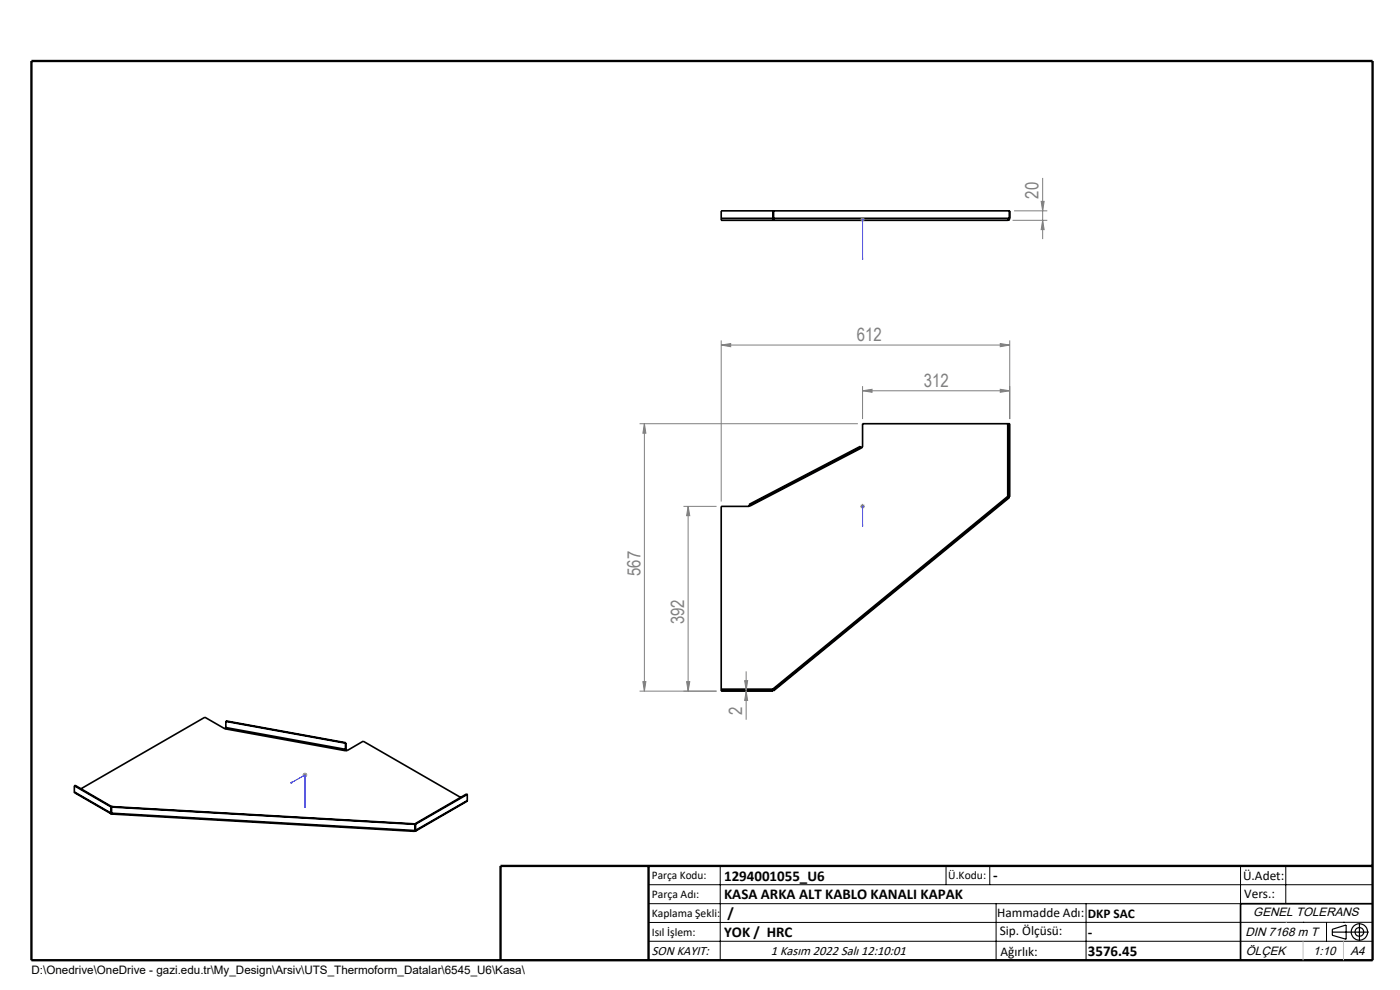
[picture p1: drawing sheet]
<svg xmlns="http://www.w3.org/2000/svg" width="297mm" height="210mm" viewBox="0 0 297 210" stroke-linecap="round" stroke-linejoin="round" font-family="sans-serif">
<g fill="none" stroke="#000" stroke-width=".35">
<path d="M153 46.3v.4h60.8M153 46.3v-1.6h61.2v1.6M153 46.3h61.2M164 46.3v.2M164 44.7h.1M164 44.7v1.6M164.1 44.7v1.8l-.2 .2 .1-.4M214.1 44.7v1.6l-.3 .4M214.2 46.3l-.1 .3-.3 .1M182.6 94.9l.1 .1M182.6 94.9l-.1-.2-23.6 12.3 .1 .2M182.6 94.9l-23.6 12.3"/>
<path d="M182.7 95l-23.6 12.3M213.8 89.9h.2M213.8 89.9h-30.8v4.8l-.3 .3M213.8 89.9v15.4M214 89.9h.2v15.5h-.2M214 89.9v15.5M159 107.2l.1 .1M159.1 107.3l-6.1 .1v38.8M213.8 105.3l.2 .1M213.8 105.3l-49.9 40.9M214 105.4l.1 .1-50 41-.1-.1M214 105.4l-50 41"/>
<path d="M47.8 154.6l-4.3-2.5-26.3 15.2M47.8 154.6l25.4 4.6M47.9 154.3l-.1 .3M47.9 153v1.3M47.9 153l25.4 4.6M47.9 154.3l25.4 4.7M47.9 153v-.1l25.4 4.6M73.2 159.2h.5l3.3-2 20.7 11.9M73.3 159l-.1 .2M73.3 157.6v1.4M73.3 158.8v.4M73.3 157.5v.1"/>
<path d="M73.3 158.8v.2M73.3 157.5v1.3M153 146.2v.2M153 146.4v.2h11v-.2M153 146.4h11M153 146.2h10.9M163.9 146.2l.1 .2M15.8 168v.2l7.8 4.4M15.8 166.7l7.7 4.5M15.8 166.7l.1-.1 7.8 4.5M15.8 168l7.7 4.5M15.8 166.7v1.3"/>
<path d="M23.5 172.5l.2 .1M23.5 171.2v1.3M23.7 172.5v.2l64.2 3.6 .1-.1M23.7 171.1h.1M23.7 172.5l64.3 3.7M23.7 171.1v1.4M23.7 171.2l64.3 3.7M23.7 171.1l64.3 3.7M23.7 171.1l-.2 .1M23.7 172.4l-.2 .1M88 176.1h.1M88 174.8v1.4"/>
<path d="M88 176.1h.2M88 174.8h.2M88.2 176.1v.2h-.2M88.2 174.8v1.3M99.1 169.8l-11 6.5M99.1 168.5v1.3M99.1 169.8l-10.9 6.3M99.1 168.5l-10.9 6.3M99.1 168.5l-.1-.1-11 6.4M291.2 191.7h-28v12"/>
</g>
<g fill="none" stroke="#000" stroke-width=".25">
<path d="M282.6 197.7h7.8M282.6 197.1l3-.9v3l-3-.8zM288.4 195.8v3.8M106.2 203.7h185"/>
<circle cx="288.4" cy="197.7" r="1.74"/>
<circle cx="288.4" cy="197.7" r=".93"/>
</g>
<path d="M183 46.4v.2zM183 55.1v-.4v.4M183 46.5h.1M183 46.5v8.6M183 111.7v-.4v.4M183 107.3v.2zM183 107.4h.1M183 107.4v4.3M61.7 166.1l3-1.7v7M61.7 166.1l.2-.2v.1zM64.6 171.1l.2-.1-.1 .4z" fill="none" stroke="#00f" stroke-width=".21"/>
<g fill="none" stroke="#808080" stroke-width=".21">
<path d="M221.2 37.7v13M182.5 46.5h1M182.6 46.2l.7 .7M183 46v1M183.3 46.2l-.7 .7M214.8 46.7h7.4M215.1 44.7h7.1M220.9 42.7h.6l-.3 2zM221.2 46.7l.3 2h-.6zM153 73.2l2-.3v.6zM153 72.2v34.2M153 73.2h61.2"/>
<path d="M212.2 72.9l2 .3-2 .3zM214.2 72.2v16.7M135.7 89.9h46.3M136.7 89.9l.3 2h-.6zM136.7 89.9v56.7M183 82.9l2-.3v.6zM183 81.9v7M183 82.9h31.2M212.2 82.6l2 .3-2 .3zM145 107.4h7M146 107.4l.3 2h-.6zM146 107.4v39.2"/>
<path d="M182.5 107.4h1M182.6 107.1l.7 .7M183 106.9v1M183.3 107.1l-.7 .7M135.7 146.6h16.3M136.4 144.6h.6l-.3 2zM145.7 144.6h.6l-.3 2zM158 144.4h.6l-.3 2zM158.3 146.6l.3 2h-.6zM158.3 142.4v10.3M64.2 164.4h1M64.3 164l.8 .7"/>
<path d="M64.7 163.9v1M65.1 164l-.8 .7"/>
</g>
<g fill="none" stroke="#000" stroke-width=".21">
<path d="M137.6 187.7h153.6M137.6 191.7h153.6M137.6 199.7h153.6M152.8 183.7v20M200.7 183.7v4M210 183.7v4M211.3 191.7v12M230.4 191.7v12M263.2 183.7v20M272.8 183.7v8M276.4 195.6h.1M281.4 195.6v4.1"/>
<path d="M285 195.6h.1M291.2 195.6l-153.6 .1"/>
</g>
<path d="M6.7 12.9h284.5v190.8h-284.5zM137.6 183.7v20M291.2 183.7h-185v20" fill="none" stroke="#000" stroke-width=".5"/>
<path d="M276.4 199.7v4M285 199.7v4" fill="none" stroke="#c0c0c0" stroke-width=".21"/>
<path d="M272.8 195.6h.1" fill="none" stroke="#c0c0c0" stroke-width=".25"/>
<g fill="#00f">
<path d="M183 111.3v.4zM183 107.3v.2z"/>
<path d="M183 46.4v.2zM183 54.7v.4z"/>
<path d="M61.7 166.1l.2-.2v.1zM64.6 171.1l.2-.1-.1 .4z"/>
</g>
<g fill="#808080">
<path d="M158 144.4h.6l-.3 2zM158.3 146.6l.3 2h-.6z"/>
<path d="M145.7 144.6h.6l-.3 2zM146 107.4l.3 2h-.6z"/>
<path d="M221.2 46.7l.3 2h-.6zM220.9 42.7h.6l-.3 2z"/>
<path d="M136.7 89.9l.3 2h-.6zM136.4 144.6h.6l-.3 2z"/>
<path d="M183 82.9l2-.3v.6zM212.2 82.6l2 .3-2 .3zM153 73.2l2-.3v.6zM212.2 72.9l2 .3-2 .3z"/>
</g>
<g font-size="3.9" fill="#808080">
<text x="220.3" y="42.1" transform="rotate(-90 220.3 42.1)">20</text>
<text x="181.8" y="72.3">612</text>
<text x="196" y="82">312</text>
<text x="135.8" y="122.1" transform="rotate(-90 135.8 122.1)">567</text>
<text x="145.1" y="132.4" transform="rotate(-90 145.1 132.4)">392</text>
<text x="157.4" y="151.8" transform="rotate(-90 157.4 151.8)">2</text>
</g>
<g font-size="3.2">
<text x="153.6" y="186.8">1294001055_U6</text>
<text x="153.6" y="190.8">KASA ARKA ALT KABLO KANALI KAPAK</text>
<text x="210.7" y="186.6">-</text>
<text x="154.3" y="194.8">/</text>
<text x="153.6" y="198.8">YOK / HRC</text>
<text x="230.8" y="198.7">-</text>
<text x="230.8" y="202.8">3576.45</text>
</g>
<g font-size="2.8">
<text x="263.7" y="186.7">Ü.Adet:</text>
<text x="263.9" y="190.5">Vers.:</text>
<text x="211.5" y="194.5">Hammadde Adı:</text>
<text x="230.8" y="194.7">DKP SAC</text>
<text x="138.3" y="202.6">SON KAYIT:</text>
<text x="163.5" y="202.6">1 Kasım 2022 Salı 12:10:01</text>
<text x="212.1" y="198.4">Sip. Ölçüsü:</text>
<text x="212.2" y="202.7">Ağırlık:</text>
</g>
<g font-size="2.6">
<text x="265.9" y="194.4">GENEL TOLERANS</text>
<text x="264.2" y="198.5">DIN 7168 m T</text>
<text x="264.3" y="202.6">ÖLÇEK</text>
<text x="278.5" y="202.6">1:10</text>
<text x="286.5" y="202.6">A4</text>
</g>
<g font-size="2.5">
<text x="138.3" y="186.4">Parça Kodu:</text>
<text x="138.3" y="190.5">Parça Adı:</text>
<text x="201.2" y="186.5">Ü.Kodu:</text>
<text x="138.3" y="194.5">Kaplama Şekli:</text>
<text x="138.3" y="198.6">Isıl İşlem:</text>
<text x="6.7" y="206.7">D:\Onedrive\OneDrive - gazi.edu.tr\My_Design\Arsiv\UTS_Thermoform_Datalar\6545_U6\Kasa\</text>
</g>
</svg>
